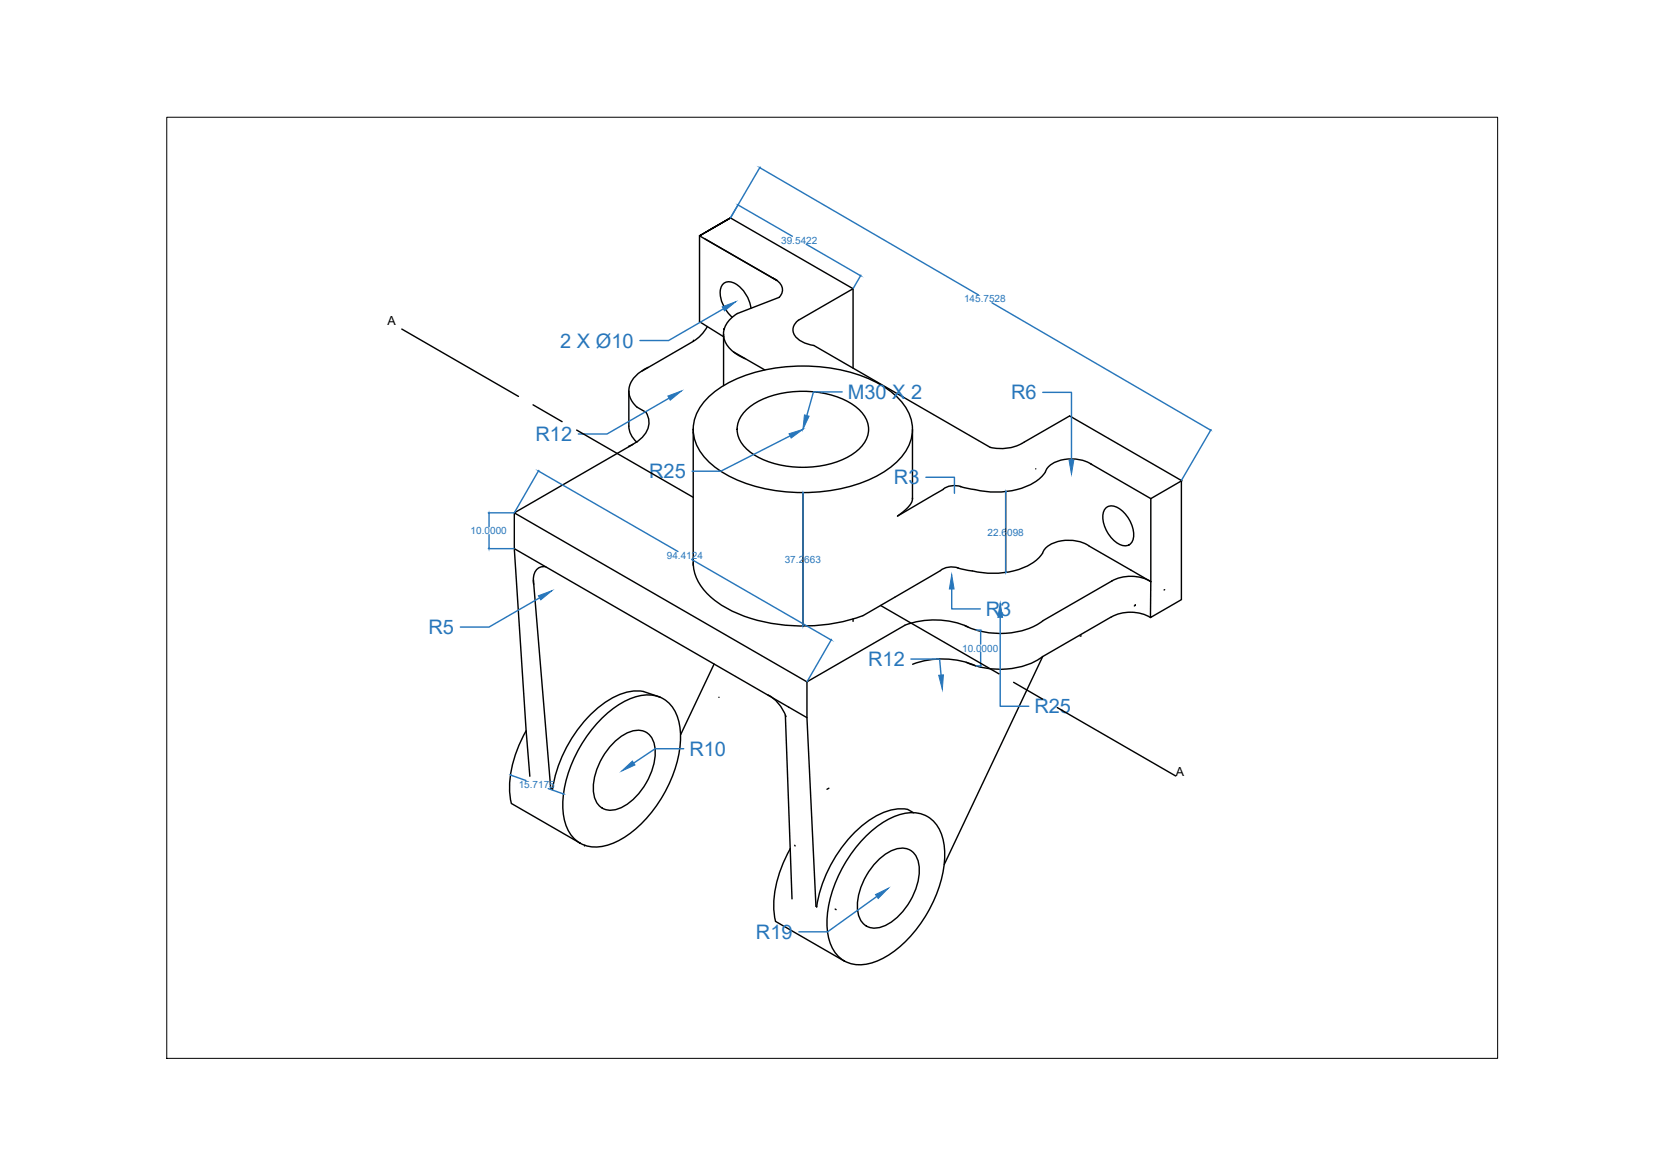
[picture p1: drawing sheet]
<svg xmlns="http://www.w3.org/2000/svg" width="297mm" height="210mm" viewBox="0 0 297 210" stroke-linecap="round" stroke-linejoin="round" font-family="sans-serif">
<!-- layer: 0 -->
<g fill="none" stroke="#000" stroke-width=".25">
<path d="M71.7 58.7l20.8 12.1M125.9 42.7l12.8 7.4-13.8-8 5.5-3.2-5.5 3.2v15.3l4.3 2.7M126.3 58.3l-1.2 1.5-1.3 1.1M126.4 41.2l4-2.3 21.9 12.6M129.2 59.7v9.1M129.2 58.7v.1M129.2 58.8h.1M129.3 58.7l-.1 .1M131.6 56a4.1 4.1 0 0 0-2.3 4.7 6.1 6.1 0 0 0 3.7 3.3M134.1 55a5.9 5.9 0 0 0-3.4-4.6 1.56 1.56 0 0 0-2.1 1.5 6 6 0 0 0 2.1 4.7M137.9 49.6a2.53 2.53 0 0 1 1.8 2.4l-.2 .5-.4 .5M139.1 53.1l-7.5 2.9"/>
<path d="M152.3 51.5l-9.8 5.7a2.07 2.07 0 0 0-.9 1.9 2.07 2.07 0 0 0 1.3 1.8l1.1 .5 1.3 .3 31.5 18.2a8.1 8.1 0 0 0 5.6-.7M152.3 51.5v14.2M95.2 72.3l5.1 3M102.9 76.8l20.8 12M112.3 69.8v6.3a4 4 0 0 0 1.4 2.8M113 79.3l-21.2 12.2 52.2 30.2M115.3 73.5a3.6 3.6 0 0 1-1.2 5.1l-1.8 1.1M115.7 65.6a5.2 5.2 0 0 0-3.4 4.1 4.2 4.2 0 0 0 3 3.9M123.7 76.6v24.3M123.8 77.2l-.1 .1M123.8 60.9h.1M123.8 60.9l-9.2 5.3"/>
<path d="M126.1 71.2a20.8 20.8 0 0 1 11.4-5.4 30.6 30.6 0 0 1 19.7 2.8 10.8 10.8 0 0 1 5.6 6.9 7.9 7.9 0 0 1-3.3 7.4 24.1 24.1 0 0 1-14.2 5 27.9 27.9 0 0 1-17.1-4.1 9.3 9.3 0 0 1-4.5-7.2 7.7 7.7 0 0 1 2.4-5.4zM130.9 62.8l5.6 3.2M133 73.4a13.6 13.6 0 0 1 8.8-3.5 16.4 16.4 0 0 1 11.2 2.9 4.6 4.6 0 0 1 0 7.7 17 17 0 0 1-13.9 2.5 11.2 11.2 0 0 1-6.7-3.9 4.3 4.3 0 0 1 .6-5.7zM162.9 76.6v12.5a3.3 3.3 0 0 1-1.7 2.3l-1 .7 8.2-4.8a3.3 3.3 0 0 1 3.1-.4M182.4 79.2l8.5-5 20.1 11.6-5.6 3.2v21.2l5.5-3.2v-21.2M91.8 91.5v6.4l52.2 30.2M91.8 97.9l2.1 32.6 .7 8M143.3 87.9v23.9M162.9 89.1h.1M179.5 87.7v14.5M184.9 83.7h.1M186.6 84.2a9.4 9.4 0 0 1-6.7 3.5 23.4 23.4 0 0 1-8.5-.9"/>
<path d="M194.4 97.4a6.8 6.8 0 0 0-7.8 .5 7.6 7.6 0 0 1-5.6 4 15.8 15.8 0 0 1-7.4 0M194.4 97.4l11 6.4a7.2 7.2 0 0 0-7-.1M194.6 82.8l10.8 6.2M194.9 82.9a6.8 6.8 0 0 0-7.8 .5l-.5 .8M197.3 90.8a1.8 1.8 0 0 1 2.6 .1 5.6 5.6 0 0 1 2.3 5.5 1.53 1.53 0 0 1-2.3 .8 5.7 5.7 0 0 1-2.9-5.9zM95.2 103.5l3.1 37.2 .3 .2a23.8 23.8 0 0 1 10-15.9 9.1 9.1 0 0 1 6.3-1.6l3 1.1M97.4 101.2a1.96 1.96 0 0 0-2.2 2.3l.1 .8M123.7 100.4a8.9 8.9 0 0 0 4.2 7 27.6 27.6 0 0 0 17.7 4.3 29.8 29.8 0 0 0 8.4-1.8l13.9-8.1a3.4 3.4 0 0 1 3.2-.4M127.5 118.5l-6 12.6M152.3 110.5v.4M157.2 108.1l21.1 12.2M161.5 111.6a15.1 15.1 0 0 1 11.3 .3"/>
<path d="M161.5 111.6l-17.5 10.1v6.4l1.7 33.6 .1 .1M162.9 118.6a15.1 15.1 0 0 1 11.3 .3M167.7 117.6h.1M170.9 101.4l2.7 .5M186.1 117.2a14.1 14.1 0 0 1-12.2 1.6l-1.4-.6M186.2 110.8a14 14 0 0 1-11.8 1.7l-2.2-.9M193 113.5h-.2M198.4 103.8l-12.2 7M202.7 107.9l-.2 .3M205.3 110.2a7.2 7.2 0 0 0-6.9-.1l-12.3 7.1-17.5 37.1M207.9 105.3h-.1M93.9 130.5a18.8 18.8 0 0 0-2.6 12.9"/>
<path d="M107.6 128.1a13.1 13.1 0 0 1 7.9-4.1 5.6 5.6 0 0 1 5.7 5 18.8 18.8 0 0 1-2.8 12.9 20.3 20.3 0 0 1-8.6 8.4 6.5 6.5 0 0 1-7.1-.4 8.1 8.1 0 0 1-2.2-6.2 23.3 23.3 0 0 1 7.1-15.6zM109.8 132.4a5.7 5.7 0 0 1 4.9-2 3.6 3.6 0 0 1 2.3 3.9 11.9 11.9 0 0 1-6.4 10 3.1 3.1 0 0 1-4.6-2.7 11.6 11.6 0 0 1 3.8-9.2zM128.3 124.5h.1M137.1 124a6.9 6.9 0 0 1 3.2 3.9M140.2 127.7l.9 23.8M140.8 126.2v.1M180.9 121.8l5.2 3M188.7 126.3l21.2 12.2M91.3 143.4l12.3 7.1M104.4 150.9l-.1 .1M141.1 151.5a18.8 18.8 0 0 0-2.7 12.9l12.3 7.1M141.1 151.5l.3 8.9"/>
<path d="M141.9 150.9v.1M148 140.7l-.4 .2M154.7 149.1a13.1 13.1 0 0 1 7.9-4 5.6 5.6 0 0 1 5.8 5 18.8 18.8 0 0 1-2.8 12.8 20.3 20.3 0 0 1-8.6 8.5 6.5 6.5 0 0 1-7.1-.5 8.1 8.1 0 0 1-2.3-6.2 23.3 23.3 0 0 1 7.1-15.6zM156.9 153.4a5.7 5.7 0 0 1 4.9-1.9 3.6 3.6 0 0 1 2.3 3.8 11.9 11.9 0 0 1-6.4 10 3.1 3.1 0 0 1-4.6-2.6 11.6 11.6 0 0 1 3.8-9.3zM162 144.5a9.6 9.6 0 0 0-7.2 2.2 24.1 24.1 0 0 0-9 15.2M162 144.5l1.1 .6M149.1 162.3l.2 .1"/>
</g>
<g fill="none" stroke="#2776bb" stroke-width=".25">
<path d="M131.8 36.6l9.6 5.6M135.7 29.8l-5.3 9.1 1.4-2.4M135.7 30l39 22.6M129.1 55.1l-9.8 5.7h-5.1M143.9 43.6l9.6 5.6M153.7 49.1l-1.4 2.4M177.1 54.1l38.9 22.6M119.4 71.1l-11 6.4h-5.2M141 77.8l-12.3 6.3h-5.1M150.3 69.9h-5.1l-1.2 4.3M186.1 70h5.2v12.1M216.2 76.7l-5.3 9"/>
<path d="M87.2 97.9h4.6M87.2 91.5h4.6M87.3 91.6v2.4M87.3 95.4v2.4M96.2 84l-4.4 7.5M96.2 84.1l24.8 14.3M123.5 99.9l24.8 14.3M143.3 88v11.1M143.4 87.9h.1M165.3 85.2h5.1v2.8M179.5 87.9v6.3M179.5 95.7v6.4"/>
<path d="M179.6 87.7h.1M96.3 106.7l-9 5.2h-5.1M143.2 111.8h.1M143.3 100.6v11M148.4 114.1l-4.3 7.6M162.6 117.6h5.1l.3 2.9M169.9 105.1v3.6h5.1M174.3 118.9h.9M174.3 112.5h.9M175.1 112.6v2.4M175.1 116.4v2.4M178.5 110.2v15.9h5.1"/>
<path d="M179.6 102.2h.1M91.2 138.2v.1M91.3 138.4l2.6 .9M122.1 133.6h-5.1l-3.9 2.6M97.9 140.8l2.6 .9M100.6 141.6v.1M156.5 160l-8.8 6.3h-5.1"/>
</g>
<g fill="#2776bb" stroke="#2776bb" stroke-width=".18">
<path d="M135.6 29.9l.1 .1z"/>
<path d="M216 76.7l.1 .1z"/>
<path d="M91.2 138.3l.1 .1z"/>
<path d="M100.5 141.7h.1z"/>
<path d="M96.1 84.1h.1z"/>
<path d="M148.3 114.2h.1z"/>
<path d="M143.3 87.9v.1z"/>
<path d="M143.3 111.6v.2z"/>
<path d="M179.5 87.7v.2z"/>
<path d="M179.5 102.1v.1z"/>
<path d="M131.7 36.6l.1 .1z"/>
<path d="M153.5 49.2h.1z"/>
<path d="M128.9 54.8l2.4-.9-2 1.6z"/>
<path d="M119.2 70.7l2.5-.9-2.1 1.6z"/>
<path d="M140.9 77.4l2.4-.8-2.1 1.6z"/>
<path d="M143.6 74.1l.8 .2-1.1 2.3z"/>
<path d="M190.8 82.1h.9l-.4 2.5z"/>
<path d="M169.9 102.6l.4 2.5h-.8z"/>
<path d="M167.6 120.5h.8l-.2 2.6z"/>
<path d="M178.5 107.6l.5 2.6h-.9z"/>
<path d="M111 137.6l1.9-1.8 .5 .7z"/>
<path d="M156.3 159.7l2.3-1.2-1.8 1.9z"/>
<path d="M87.3 97.8v.1z"/>
<path d="M87.3 91.5v.1z"/>
<path d="M175 118.8l.1 .1z"/>
<path d="M175.1 112.5l-.1 .1z"/>
<path d="M96.1 106.3l2.4-.9-2 1.7z"/>
</g>
<path d="M29.8 20.9h237.5v168h-237.5z" fill="none" stroke="#000" stroke-width=".18"/>
<g font-size="3.6" fill="#2776bb">
<text x="100" y="62.1">2 X Ø10</text>
<text x="151.3" y="71.2">M30 X 2</text>
<text x="180.5" y="71.3">R6</text>
<text x="95.6" y="78.8">R12</text>
<text x="115.9" y="85.4">R25</text>
<text x="159.6" y="86.5">R3</text>
<text x="76.5" y="113.2">R5</text>
<text x="176" y="110">R3</text>
<text x="155" y="118.9">R12</text>
<text x="184.6" y="127.3">R25</text>
<text x="123.1" y="134.9">R10</text>
<text x="134.9" y="167.6">R19</text>
</g>
<g font-size="2.2">
<text x="69.2" y="58.1">A</text>
<text x="209.9" y="138.5">A</text>
</g>
<g font-size="1.8" fill="#2776bb">
<text x="139.5" y="43.5">39.5422</text>
<text x="172.1" y="54">145.7528</text>
<text x="84" y="95.4">10.0000</text>
<text x="176.3" y="95.6">22.6098</text>
<text x="119" y="99.8">94.4124</text>
<text x="140.1" y="100.5">37.2663</text>
<text x="171.8" y="116.3">10.0000</text>
<text x="92.6" y="140.7">15.7175</text>
</g>
</svg>
